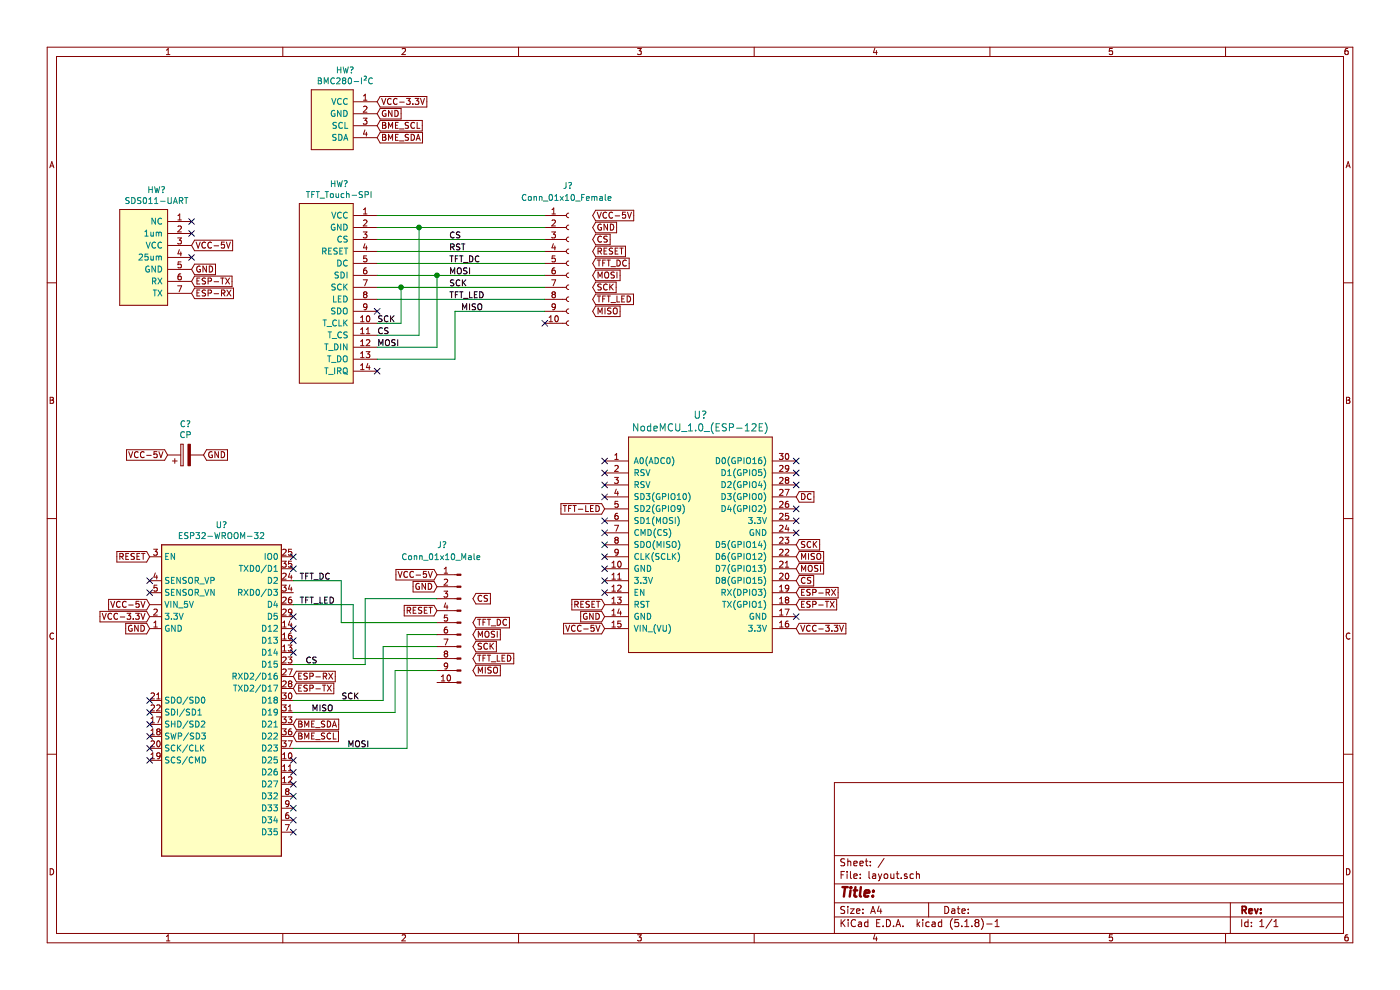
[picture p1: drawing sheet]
EESchema Schematic File Version 4
EELAYER 30 0
EELAYER END
$Descr A4 11693 8268
encoding utf-8
Sheet 1 1
Title ""
Date ""
Rev ""
Comp ""
Comment1 ""
Comment2 ""
Comment3 ""
Comment4 ""
$EndDescr
$Comp
L tft_spi:TFT_SPI HW?
U 1 1
P 2700 900
F 0 "HW?" H 2833 265 50  0000 C CNN
F 1 "TFT_Touch-SPI" H 2833 174 50  0000 C CNN
F 2 "" H 2700 850 50  0001 C CNN
F 3 "" H 2700 850 50  0001 C CNN
	1    2700 900 
	1    0    0    -1  
$EndComp
$Comp
L sds011:SDS011 HW?
U 1 1
P 1250 1750
F 0 "HW?" H 1308 1915 50  0000 C CNN
F 1 "SDS011-UART" H 1308 1824 50  0000 C CNN
F 2 "" H 1250 1800 50  0001 C CNN
F 3 "" H 1250 1800 50  0001 C CNN
	1    1250 1750
	1    0    0    -1  
$EndComp
$Comp
L bmc280:BMC280 HW?
U 1 1
P 2750 700
F 0 "HW?" H 2883 815 50  0000 C CNN
F 1 "BMC280-I²C" H 2883 724 50  0000 C CNN
F 2 "" H 2800 700 50  0001 C CNN
F 3 "" H 2800 700 50  0001 C CNN
	1    2750 700 
	1    0    0    -1  
$EndComp
$Comp
L ESP8266:NodeMCU_1.0_(ESP-12E) U?
U 1 1
P 5850 4550
F 0 "U?" H 5850 5637 60  0000 C CNN
F 1 "NodeMCU_1.0_(ESP-12E)" H 5850 5531 60  0000 C CNN
F 2 "" H 5250 3700 60  0000 C CNN
F 3 "" H 5250 3700 60  0000 C CNN
	1    5850 4550
	1    0    0    -1  
$EndComp
NoConn ~ 3150 3100
NoConn ~ 3150 2600
NoConn ~ 1600 1850
NoConn ~ 1600 1950
NoConn ~ 1600 2150
Text GLabel 5050 4250 0    50   Input ~ 0
TFT-LED
Text GLabel 4950 2600 2    50   Input ~ 0
MISO
Text GLabel 6650 4650 2    50   Input ~ 0
MISO
Text GLabel 6650 4750 2    50   Input ~ 0
MOSI
Text GLabel 6650 4550 2    50   Input ~ 0
SCK
Text GLabel 4950 2300 2    50   Input ~ 0
MOSI
Text GLabel 4950 1900 2    50   Input ~ 0
GND
Text GLabel 4950 2100 2    50   Input ~ 0
RESET
Text GLabel 4950 1800 2    50   Input ~ 0
VCC-5V
Text GLabel 5050 5250 0    50   Input ~ 0
VCC-5V
Text GLabel 5050 5150 0    50   Input ~ 0
GND
Text GLabel 5050 5050 0    50   Input ~ 0
RESET
Text GLabel 3150 850  2    50   Input ~ 0
VCC-3.3V
Text GLabel 3150 950  2    50   Input ~ 0
GND
Text GLabel 1600 2050 2    50   Input ~ 0
VCC-5V
Text GLabel 1600 2250 2    50   Input ~ 0
GND
Text GLabel 1600 2350 2    50   Input ~ 0
ESP-TX
Text GLabel 1600 2450 2    50   Input ~ 0
ESP-RX
Text GLabel 4950 2400 2    50   Input ~ 0
SCK
Text GLabel 6650 4150 2    50   Input ~ 0
DC
Text GLabel 6650 4850 2    50   Input ~ 0
CS
Text GLabel 4950 2000 2    50   Input ~ 0
CS
Text GLabel 6650 4950 2    50   Input ~ 0
ESP-RX
Text GLabel 6650 5050 2    50   Input ~ 0
ESP-TX
$Comp
L ESP32:ESP32-WROOM-32 U?
U 1 1
P 1850 5850
F 0 "U?" H 1850 7317 50  0000 C CNN
F 1 "ESP32-WROOM-32" H 1850 7226 50  0000 C CNN
F 2 "RF_Module:ESP32-WROOM-32" H 1850 4350 50  0001 C CNN
F 3 "https://www.espressif.com/sites/default/files/documentation/esp32-wroom-32_datasheet_en.pdf" H 1550 5900 50  0001 C CNN
	1    1850 5850
	1    0    0    -1  
$EndComp
Text GLabel 1250 5250 0    50   Input ~ 0
GND
Text GLabel 3650 5100 0    50   Input ~ 0
RESET
Text GLabel 3150 1050 2    50   Input ~ 0
BME_SCL
Text GLabel 2450 6150 2    50   Input ~ 0
BME_SCL
Text GLabel 3150 1150 2    50   Input ~ 0
BME_SDA
Text GLabel 2450 6050 2    50   Input ~ 0
BME_SDA
Text GLabel 6650 5250 2    50   Input ~ 0
VCC-3.3V
Text GLabel 1250 5150 0    50   Input ~ 0
VCC-3.3V
Text GLabel 1250 5050 0    50   Input ~ 0
VCC-5V
Text GLabel 2450 5650 2    50   Input ~ 0
ESP-RX
Text GLabel 2450 5750 2    50   Input ~ 0
ESP-TX
NoConn ~ 1250 5850
NoConn ~ 1250 5950
NoConn ~ 1250 6050
NoConn ~ 1250 6150
NoConn ~ 1250 6250
NoConn ~ 1250 6350
NoConn ~ 1250 4850
NoConn ~ 1250 4950
NoConn ~ 2450 4650
NoConn ~ 2450 4750
NoConn ~ 2450 5150
NoConn ~ 2450 5250
NoConn ~ 2450 5350
NoConn ~ 2450 5450
NoConn ~ 2450 6350
NoConn ~ 2450 6450
NoConn ~ 2450 6550
NoConn ~ 2450 6650
NoConn ~ 2450 6750
NoConn ~ 2450 6850
NoConn ~ 2450 6950
NoConn ~ 6650 3850
NoConn ~ 6650 3950
NoConn ~ 6650 4050
NoConn ~ 6650 4250
NoConn ~ 6650 4350
NoConn ~ 6650 4450
NoConn ~ 6650 5150
NoConn ~ 5050 4950
NoConn ~ 5050 4850
NoConn ~ 5050 4750
NoConn ~ 5050 4650
NoConn ~ 5050 4550
NoConn ~ 5050 4450
NoConn ~ 5050 4350
NoConn ~ 5050 4150
NoConn ~ 5050 4050
NoConn ~ 5050 3950
NoConn ~ 5050 3850
Wire Wire Line
	2450 4850 2850 4850
Wire Wire Line
	2950 5050 2450 5050
Text Label 2500 4850 0    50   ~ 0
TFT_DC
Text Label 2500 5050 0    50   ~ 0
TFT_LED
Text Label 2550 5550 0    50   ~ 0
CS
Text Label 2850 5850 0    50   ~ 0
SCK
Text Label 2600 5950 0    50   ~ 0
MISO
Text Label 2900 6250 0    50   ~ 0
MOSI
Text GLabel 3650 4900 0    50   Input ~ 0
GND
Text GLabel 4950 2500 2    50   Input ~ 0
TFT_LED
Text GLabel 4950 2200 2    50   Input ~ 0
TFT_DC
Text Label 3750 2200 0    50   ~ 0
TFT_DC
Text Label 3750 2500 0    50   ~ 0
TFT_LED
Text Label 3750 2000 0    50   ~ 0
CS
Text Label 3750 2400 0    50   ~ 0
SCK
Text Label 3850 2600 0    50   ~ 0
MISO
Text Label 3750 2300 0    50   ~ 0
MOSI
Text Label 3750 2100 0    50   ~ 0
RST
Wire Wire Line
	3150 1800 4550 1800
Wire Wire Line
	3150 2100 4550 2100
Wire Wire Line
	3150 2200 4550 2200
$Comp
L Connector:Conn_01x10_Female J?
U 1 1
P 4750 2200
F 0 "J?" H 4700 2850 50  0000 L CNN
F 1 "Conn_01x10_Female" H 4350 2750 50  0000 L CNN
F 2 "" H 4750 2200 50  0001 C CNN
F 3 "~" H 4750 2200 50  0001 C CNN
	1    4750 2200
	1    0    0    -1  
$EndComp
Wire Wire Line
	3150 2500 4550 2500
NoConn ~ 4550 2700
Text Label 3150 2700 0    50   ~ 0
SCK
Wire Wire Line
	3150 2400 3350 2400
Wire Wire Line
	3150 1900 3500 1900
Wire Wire Line
	3350 2700 3350 2400
Wire Wire Line
	3150 2700 3350 2700
Connection ~ 3350 2400
Wire Wire Line
	3350 2400 4550 2400
Wire Wire Line
	3150 2300 3650 2300
Wire Wire Line
	3150 2800 3500 2800
Text Label 3150 2800 0    50   ~ 0
CS
Wire Wire Line
	3650 2900 3650 2300
Wire Wire Line
	3150 2900 3650 2900
Connection ~ 3650 2300
Wire Wire Line
	3650 2300 4550 2300
Text Label 3150 2900 0    50   ~ 0
MOSI
Wire Wire Line
	3800 3000 3800 2600
Wire Wire Line
	3150 3000 3800 3000
Wire Wire Line
	3800 2600 4550 2600
$Comp
L Connector:Conn_01x10_Male J?
U 1 1
P 3850 5200
F 0 "J?" H 4050 5850 50  0000 R CNN
F 1 "Conn_01x10_Male" H 4350 5750 50  0000 R CNN
F 2 "" H 3850 5200 50  0001 C CNN
F 3 "~" H 3850 5200 50  0001 C CNN
	1    3850 5200
	-1   0    0    -1  
$EndComp
Text GLabel 3650 4800 0    50   Input ~ 0
VCC-5V
Wire Wire Line
	3050 5550 2450 5550
Wire Wire Line
	3650 5000 3050 5000
Wire Wire Line
	3050 5000 3050 5550
Text GLabel 1250 4650 0    50   Input ~ 0
RESET
Wire Wire Line
	2850 4850 2850 5200
Wire Wire Line
	2850 5200 3650 5200
Wire Wire Line
	3650 5300 3400 5300
Wire Wire Line
	3400 5300 3400 6250
Wire Wire Line
	2450 6250 3400 6250
Wire Wire Line
	3200 5850 3200 5400
Wire Wire Line
	3200 5400 3650 5400
Wire Wire Line
	2450 5850 3200 5850
Wire Wire Line
	2950 5050 2950 5500
Wire Wire Line
	2950 5500 3650 5500
Wire Wire Line
	3300 5950 3300 5600
Wire Wire Line
	3300 5600 3650 5600
Wire Wire Line
	2450 5950 3300 5950
Text GLabel 3950 5600 2    50   Input ~ 0
MISO
Text GLabel 3950 5300 2    50   Input ~ 0
MOSI
Text GLabel 3950 5400 2    50   Input ~ 0
SCK
Text GLabel 3950 5500 2    50   Input ~ 0
TFT_LED
Text GLabel 3950 5200 2    50   Input ~ 0
TFT_DC
Text GLabel 3950 5000 2    50   Input ~ 0
CS
$Comp
L Device:CP C?
U 1 1
P 1550 3800
F 0 "C?" V 1805 3800 50  0000 C CNN
F 1 "CP" V 1714 3800 50  0000 C CNN
F 2 "" H 1588 3650 50  0001 C CNN
F 3 "~" H 1550 3800 50  0001 C CNN
	1    1550 3800
	0    -1   -1   0   
$EndComp
Text GLabel 1400 3800 0    50   Input ~ 0
VCC-5V
Text GLabel 1700 3800 2    50   Input ~ 0
GND
Wire Wire Line
	3150 2000 4550 2000
Wire Wire Line
	3500 2800 3500 1900
Connection ~ 3500 1900
Wire Wire Line
	3500 1900 4550 1900
$EndSCHEMATC
